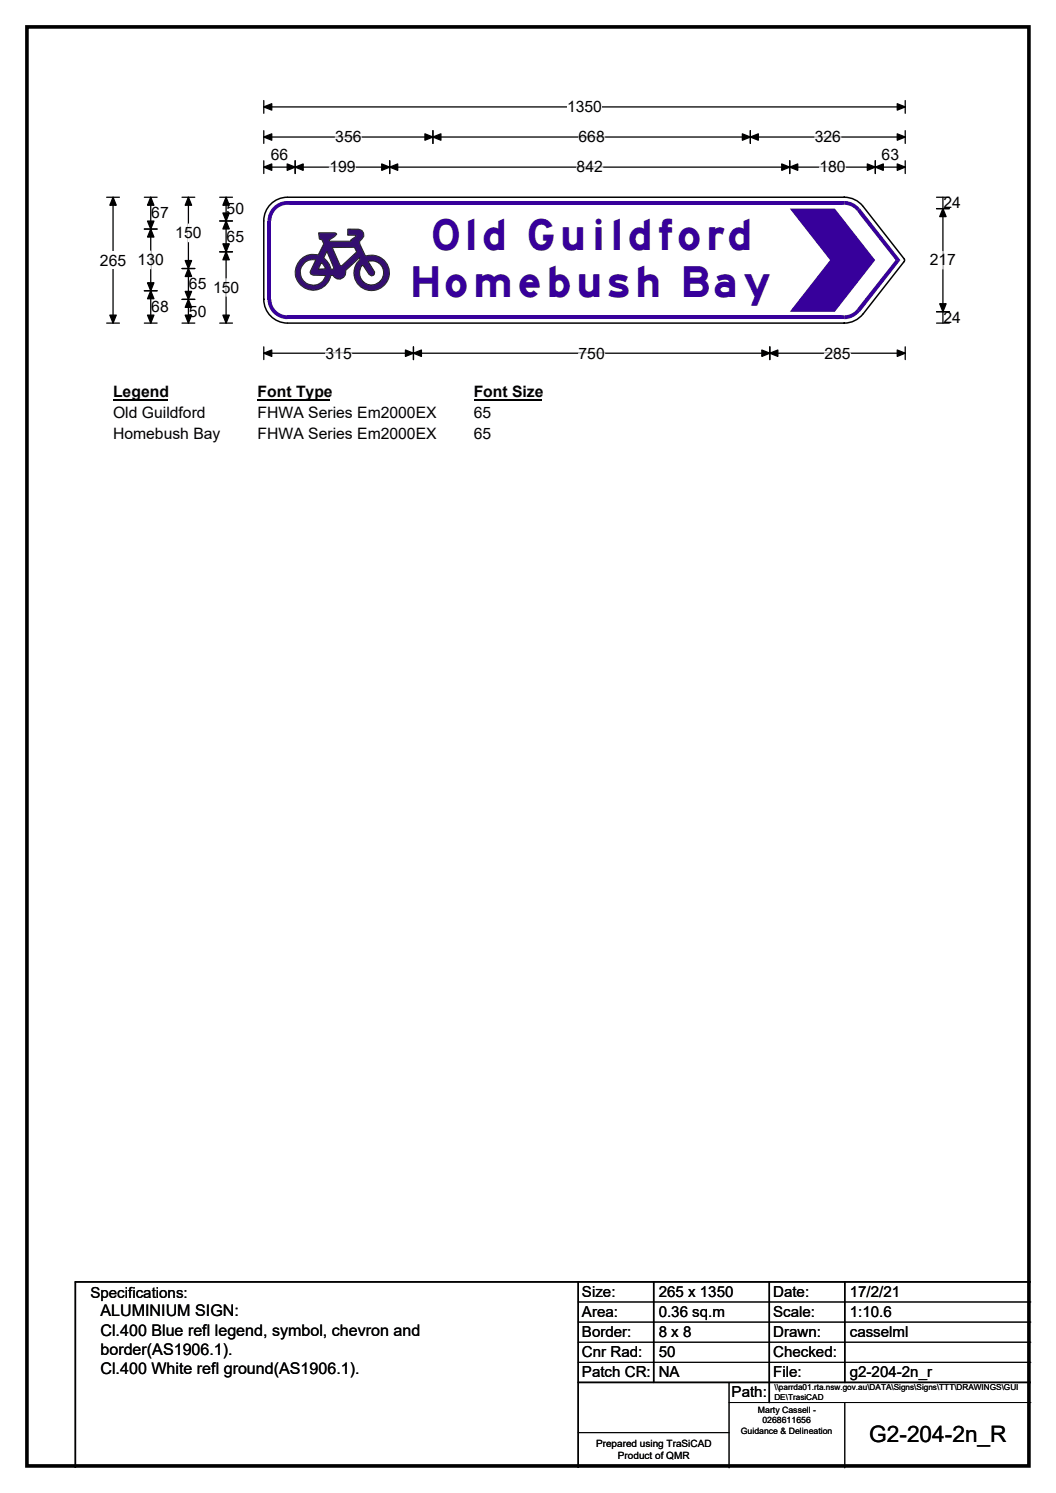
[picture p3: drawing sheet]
<svg xmlns="http://www.w3.org/2000/svg" width="210mm" height="297mm" viewBox="0 0 210 297" stroke-linecap="round" stroke-linejoin="round" font-family="sans-serif">
<path d="M5.4 5.4h199.2v286.3h-199.2z" fill="none" stroke="#000" stroke-width=".72"/>
<path d="M52.5 21.3h127.5M52.5 20v2.5M180 20v2.5" fill="none" stroke="#000" stroke-width=".25"/>
<path d="M52.5 21.3l1.5-.7v1.3zM178.4 20.6l1.6 .7-1.6 .6z" fill="#000" stroke="#000" stroke-width=".25"/>
<path d="M112.8 19.5h6.9v3.5h-6.9z" fill="#fff"/>
<g fill="none" stroke="#000" stroke-width=".25">
<path d="M21.2 39.2h2.5M22.5 39.2v25.1M52.5 27.3h127.5M52.5 26v2.5M52.5 32v2.5M52.5 33.3h127.5M58.7 32v2.5M77.5 32v2.5M86.1 26v2.5M149.2 26v2.5M157 32v2.5M174.1 32v2.5"/>
<path d="M180 26v2.5M180 32v2.5M21.2 64.3h2.5M52.5 69v2.5M52.5 70.3h127.5M82.2 69v2.5M153.1 69v2.5M180 69v2.5"/>
</g>
<g fill="#000" stroke="#000" stroke-width=".25">
<path d="M22.5 39.2l.6 1.6h-1.3zM52.5 27.3l1.5-.7v1.3zM52.5 33.3l1.5-.7v1.3zM58.7 33.3l1.6-.7v1.3zM57.1 32.6l1.6 .7-1.6 .6zM75.9 32.6l1.6 .7-1.6 .6zM77.5 33.3l1.6-.7v1.3zM86.1 27.3l1.6-.7v1.3zM84.5 26.6l1.6 .7-1.6 .6zM147.6 26.6l1.6 .7-1.6 .6zM149.2 27.3l1.6-.7v1.3zM155.4 32.6l1.6 .7-1.6 .6z"/>
<path d="M157 33.3l1.6-.7v1.3zM172.5 32.6l1.6 .7-1.6 .6zM174.1 33.3l1.5-.7v1.3zM178.4 26.6l1.6 .7-1.6 .6zM178.4 32.6l1.6 .7-1.6 .6zM21.8 62.7h1.3l-.6 1.6zM52.5 70.3l1.5-.7v1.3zM82.2 70.3l1.6-.7v1.3zM80.6 69.6l1.6 .7-1.6 .6zM151.5 69.6l1.6 .7-1.6 .6zM153.1 70.3l1.6-.7v1.3zM178.4 69.6l1.6 .7-1.6 .6z"/>
</g>
<path d="M65.5 33.3h5.2M66.7 27.3h5.2M114.7 33.3h5.2M115 27.3h5.2M162 27.3h5.2M162.9 33.3h5.2M64.7 70.3h5.2M115 70.3h5.2M163.9 70.3h5.2" fill="none" stroke="#fff" stroke-width=".25"/>
<path d="M19.9 50h5.2v3.5h-5.2z" fill="#fff"/>
<g fill="none" stroke="#000" stroke-width=".25">
<path d="M28.7 39.2h2.5M30 39.2v25.1M36.2 39.2h2.5M37.5 39.2v25.1M43.7 39.2h2.5M45 39.2v25.1M186.2 39.2h2.6M187.5 39.2v25.1M28.7 45.6h2.5M28.7 57.8h2.5M36.2 53.4h2.5M36.2 59.6h2.5"/>
<path d="M43.7 44h2.5M43.7 50.1h2.5M186.2 41.5h2.6M28.7 64.3h2.5M36.2 64.3h2.5M43.7 64.3h2.5M186.2 64.3h2.6M186.2 62h2.6"/>
</g>
<g fill="#000" stroke="#000" stroke-width=".25">
<path d="M30 39.2l.6 1.6h-1.3zM37.5 39.2l.6 1.6h-1.3zM45 39.2l.6 1.6h-1.3zM30 45.6l.6 1.6h-1.3zM29.3 56.3h1.3l-.6 1.5zM29.3 44h1.3l-.6 1.6zM30 57.8l.6 1.6h-1.3zM37.5 53.4l.6 1.6h-1.3zM36.8 58h1.3l-.6 1.6zM36.8 51.8h1.3l-.6 1.6zM37.5 59.6l.6 1.6h-1.3zM45 44l.6 1.6h-1.3z"/>
<path d="M44.3 48.5h1.3l-.6 1.6zM44.3 42.4h1.3l-.6 1.6zM45 50.1l.6 1.6h-1.3zM187.5 41.5l.6 1.6h-1.2zM29.3 62.7h1.3l-.6 1.6zM36.8 62.7h1.3l-.6 1.6zM44.3 62.7h1.3l-.6 1.6zM186.9 60.4h1.2l-.6 1.6z"/>
</g>
<path d="M30 50v3.5M37.5 44.6v3.5M45 55.5v3.4M187.5 50v3.5" fill="none" stroke="#fff" stroke-width=".25"/>
<path d="M22.5 76.3h10.7v3.5h-10.7z" fill="#fff"/>
<path d="M22.5 79.6h10.7" fill="none" stroke="#000" stroke-width=".32"/>
<path d="M51.2 76.3h14.4v3.5h-14.4z" fill="#fff"/>
<path d="M51.2 79.6h14.4" fill="none" stroke="#000" stroke-width=".32"/>
<path d="M94.2 76.3h13.5v3.5h-13.5z" fill="#fff"/>
<path d="M94.2 79.6h13.5" fill="none" stroke="#000" stroke-width=".32"/>
<g fill="#fff">
<path d="M22.5 80.5h18.4v3.4h-18.4z"/>
<path d="M51.2 80.5h35.5v3.4h-35.5z"/>
<path d="M94.2 80.5h3.5v3.4h-3.5z"/>
<path d="M22.5 84.6h21.2v3.5h-21.2z"/>
<path d="M51.2 84.6h35.5v3.5h-35.5z"/>
<path d="M94.2 84.6h3.5v3.5h-3.5z"/>
</g>
<g fill="#fff">
<path d="M52.5 44l4.7-4.8h110.7l3.7 1.9 8.2 10.4v.5l-8.2 10.5-3.7 1.8h-110.7l-4.7-4.7z" fill-rule="evenodd"/>
<circle cx="57.2" cy="43.9" r="4.7"/>
<circle cx="57.2" cy="59.5" r="4.7"/>
<circle cx="167.9" cy="59.5" r="4.7"/>
<circle cx="179.4" cy="51.7" r=".48"/>
<circle cx="167.9" cy="43.9" r="4.7"/>
</g>
<g fill="#37009b">
<path d="M57.2 40h110.7v.7h-110.7z" fill-rule="evenodd"/>
<path d="M54.4 41.2a4 4 0 0 1 2.7-1.2l.1 4-4-.1a4 4 0 0 1 1.2-2.7z" fill-rule="evenodd"/>
</g>
<circle cx="57.2" cy="44" r="3.2" fill="#fff"/>
<g fill="#37009b">
<path d="M53.2 44h.8v15.6h-.8z" fill-rule="evenodd"/>
<path d="M53.2 59.5h4l-.1 4a4 4 0 0 1-3.9-4z" fill-rule="evenodd"/>
</g>
<circle cx="57.2" cy="59.5" r="3.2" fill="#fff"/>
<g fill="#37009b">
<path d="M57.2 62.8h110.7v.7h-110.7z" fill-rule="evenodd"/>
<path d="M167.9 59.5l3.1 2.5a3.9 3.9 0 0 1-3.2 1.5z" fill-rule="evenodd"/>
</g>
<circle cx="167.9" cy="59.5" r="3.2" fill="#fff"/>
<g fill="#37009b">
<path d="M178.1 51.8h.9l-8 10.2-.6-.5z"/>
<path d="M170.4 42l.6-.5 8 10.3h-.9z"/>
<path d="M167.8 40h.1a4 4 0 0 1 3.1 1.5l-3.1 2.5z" fill-rule="evenodd"/>
</g>
<circle cx="167.9" cy="44" r="3.2" fill="#fff"/>
<path d="M179.7 51.5l.2 .3-.1 .2-8.2 10.5M179.8 51.5l-8.2-10.5a4.7 4.7 0 0 0-3.8-1.8h-110.7a4.7 4.7 0 0 0-4.6 4.7v15.6a4.7 4.7 0 0 0 4.6 4.8h110.7a4.7 4.7 0 0 0 3.8-1.9" fill="none" stroke="#000" stroke-width=".3"/>
<path d="M157 41.5h9l8 10.3-8 10.2h-9l8.1-10.2z" fill-rule="evenodd" fill="#37009b"/>
<path d="M63.4 46.3h3.2l.4 .2a2.93 2.93 0 0 1-1.6 1.3l.2 .2h4.2v-.3l1-.8-.1-.1h-1.6l.1-1.2h2.1l.7 .2 .3 .6v.6l-.8 1 .1 .6 1.1 2.3a3.6 3.6 0 0 1 4.8 3.5 3.6 3.6 0 0 1-5.1 3 3.6 3.6 0 0 1-.8-5.8l-.1-.3-2.8 2.5a1.35 1.35 0 0 1-.8 1.7 1.35 1.35 0 0 1-1.7-.7h-.4a3.6 3.6 0 0 1-4.3 2.8 3.6 3.6 0 0 1-2.7-4.4 3.6 3.6 0 0 1 4.5-2.5l1.1-2.2-.4-.8-.5-.2z" fill-rule="evenodd" fill="#340e70" stroke="#23282b" stroke-width=".2"/>
<g fill="#fff" stroke="#23282b" stroke-width=".2">
<path d="M66.1 49.3l4.4-.1 .4 .9-3 2.8-.3-.1z" fill-rule="evenodd"/>
<path d="M65 50l1.4 3.3-.2 .3h-.4a3.5 3.5 0 0 0-1.4-2.3z" fill-rule="evenodd"/>
<path d="M63.9 52.3l.4 .3 .4 .9h-1.4z" fill-rule="evenodd"/>
<path d="M60.8 52.1l.6-.3 1.4-.1-1.2 2.5 .2 .3 .5 .3h2.4a2.56 2.56 0 0 1-3.9 1.5 2.56 2.56 0 0 1 0-4.2z" fill-rule="evenodd"/>
</g>
<path d="M72.1 52.7l1.3 1.9 .5 .3 .4-.1 .2-.7-1.3-2.1a2.4 2.4 0 0 1 3.1 2.2 2.4 2.4 0 0 1-3 2.4 2.4 2.4 0 0 1-1.5-3.5z" fill-rule="evenodd" fill="#fff" stroke="#24211d" stroke-width=".2"/>
<path d="M115 255v37M130 255v20M153 255v24M168 255v20M205 255h-190v37M115 275h90" fill="none" stroke="#000" stroke-width=".3"/>
<path d="M115 259h90M115 263h90M115 267h90M115 271h90M145 279h60M145 275v17M168 279v13M115 285h30" fill="none" stroke="#000" stroke-width=".2"/>
<g font-size="8.5" fill="#37009b">
<text x="85.5" y="49.7">Old Guildford</text>
<text x="81.4" y="59.2">Homebush Bay</text>
</g>
<text font-size="4.5" x="172.8" y="286.9">G2-204-2n_R</text>
<g font-size="3.2">
<text x="20" y="261.9">ALUMINIUM SIGN:</text>
<text x="20" y="265.7">Cl.400 Blue refl legend, symbol, chevron and</text>
<text x="20" y="269.6">border(AS1906.1).</text>
<text x="20" y="273.4">Cl.400 White refl ground(AS1906.1).</text>
</g>
<g font-size="3.1">
<text x="112.8" y="22.3">1350</text>
<text x="66.7" y="28.3">356</text>
<text x="115" y="28.3">668</text>
<text x="162" y="28.3">326</text>
<text x="53.8" y="31.9">66</text>
<text x="65.5" y="34.3">199</text>
<text x="114.7" y="34.3">842</text>
<text x="162.9" y="34.3">180</text>
<text x="175.3" y="31.9">63</text>
<text x="187.6" y="41.4">24</text>
<text x="30.1" y="43.5">67</text>
<text x="34.9" y="47.4">150</text>
<text x="45.1" y="42.7">50</text>
<text x="19.9" y="52.8">265</text>
<text x="27.4" y="52.7">130</text>
<text x="45.1" y="48.1">65</text>
<text x="184.9" y="52.8">217</text>
<text x="37.6" y="57.5">65</text>
<text x="42.4" y="58.3">150</text>
<text x="30.1" y="62.1">68</text>
<text x="37.6" y="63">50</text>
<text x="187.6" y="64.2">24</text>
<text x="64.7" y="71.3">315</text>
<text x="115" y="71.3">750</text>
<text x="163.9" y="71.3">285</text>
<text x="22.5" y="79.1">Legend</text>
<text x="22.5" y="83.2">Old Guildford</text>
<text x="51.2" y="79.1">Font Type</text>
<text x="51.2" y="83.2">FHWA Series Em2000EX</text>
<text x="94.2" y="79.1">Font Size</text>
<text x="94.2" y="83.2">65</text>
<text x="22.5" y="87.4">Homebush Bay</text>
<text x="51.2" y="87.4">FHWA Series Em2000EX</text>
<text x="94.2" y="87.4">65</text>
</g>
<g font-size="3">
<text x="115.7" y="258">Size:</text>
<text x="131" y="258">265 x 1350</text>
<text x="153.7" y="258">Date:</text>
<text x="169" y="258">17/2/21</text>
<text x="18" y="258.2">Specifications:</text>
<text x="115.7" y="262">Area:</text>
<text x="131" y="262">0.36 sq.m</text>
<text x="153.7" y="262">Scale:</text>
<text x="169" y="262">1:10.6</text>
<text x="115.7" y="266">Border:</text>
<text x="115.7" y="270">Cnr Rad:</text>
<text x="131" y="266">8 x 8</text>
<text x="131" y="270">50</text>
<text x="153.7" y="266">Drawn:</text>
<text x="153.7" y="270">Checked:</text>
<text x="169" y="266">casselml</text>
<text x="115.7" y="274">Patch CR:</text>
<text x="131" y="274">NA</text>
<text x="153.7" y="274">File:</text>
<text x="169" y="274">g2-204-2n_r</text>
<text x="145.5" y="278">Path:</text>
</g>
<g font-size="2">
<text x="118.5" y="287.8">Prepared using TraSiCAD</text>
<text x="122.9" y="290.2">Product of QMR</text>
</g>
<g font-size="1.7">
<text x="150.7" y="281.1">Marty Cassell -</text>
<text x="147.3" y="285.2">Guidance &amp; Delineation</text>
<text x="151.6" y="283.1">0268611656</text>
</g>
<g font-size="1.6">
<text x="154" y="276.6">\\parrda01.rta.nsw.gov.au\DATA\Signs\Signs\TTT\DRAWINGS\GUI</text>
<text x="154" y="278.5">DE\TrasiCAD</text>
</g>
</svg>
